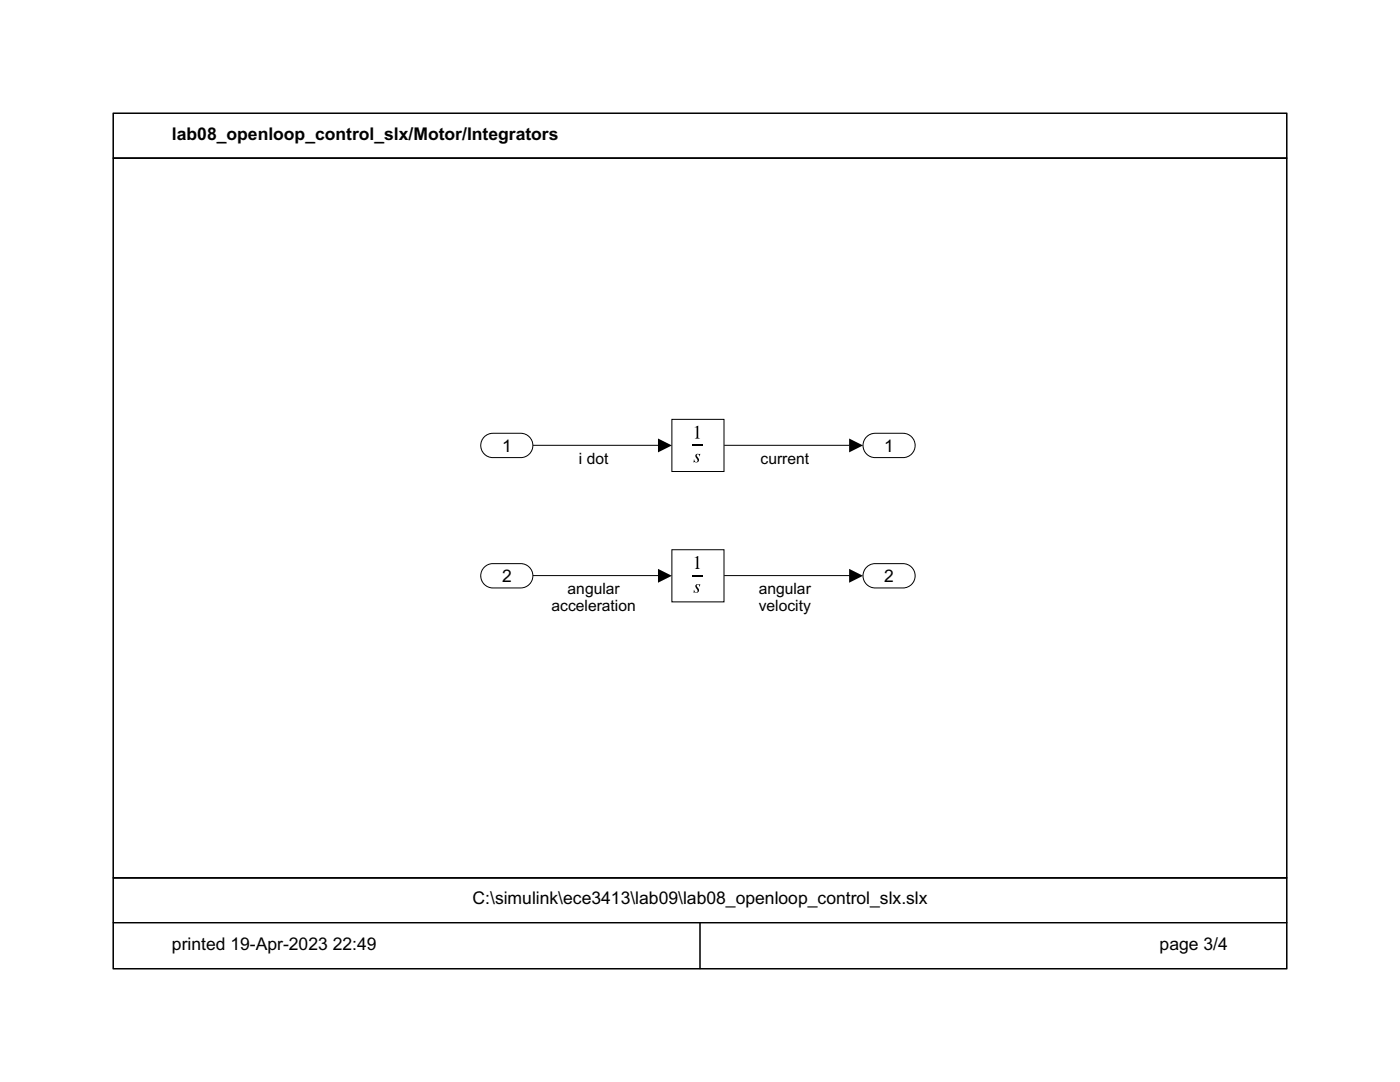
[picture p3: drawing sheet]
<svg xmlns="http://www.w3.org/2000/svg" width="279mm" height="216mm" viewBox="0 0 279 216" stroke-linecap="round" stroke-linejoin="round" font-family="sans-serif">
<path d="M138.2 88.8h2.1" fill="none" stroke="#000" stroke-width=".29"/>
<path d="M138.6 85.3l.8-.4v2.3l.3 .3h-1l.3-.3v-1.8l-.1-.2zM138.8 90.7l.2-.1 .7-.1v.6l-.4-.5-.3 .3 .1 .2a.61 .61 0 0 1 .4 .7 .61 .61 0 0 1-.8 .4l-.3 .1 .1-.6 .4 .5 .3-.3-.4-.8z" fill="#000"/>
<path d="M134.1 83.7h10.4v10.4h-10.4z" fill="none" stroke="#000" stroke-width=".2"/>
<path d="M134.1 109.7h10.4v10.4h-10.4z" fill="#fff"/>
<path d="M138.2 114.9h2.1" fill="none" stroke="#000" stroke-width=".29"/>
<path d="M138.6 111.3l.8-.4v2.3l.3 .3h-1l.3-.3v-1.8l-.1-.1zM138.8 116.7l.2-.1 .7-.1v.6l-.4-.5-.3 .3 .1 .2a.61 .61 0 0 1 .4 .8 .61 .61 0 0 1-.8 .3l-.3 .1 .1-.6 .4 .5 .3-.3-.4-.8z" fill="#000"/>
<path d="M134.1 109.7h10.4v10.4h-10.4z" fill="none" stroke="#000" stroke-width=".2"/>
<path d="M96.9 87l.9-.5h.6h5.5a2.43 2.43 0 0 1 2.4 2.4 2.43 2.43 0 0 1-2.4 2.4h-5.5a2.43 2.43 0 0 1-2.3-1.6 2.43 2.43 0 0 1 .8-2.7z" fill="#fff"/>
<path d="M96.5 87.4a2.42 2.42 0 0 1 1.9-.9h5.5a2.43 2.43 0 0 1 2.4 2.4 2.43 2.43 0 0 1-2.4 2.4h-5.5a2.43 2.43 0 0 1-2.2-1.4 2.43 2.43 0 0 1 .3-2.5z" fill="none" stroke="#000" stroke-width=".2"/>
<path d="M96.5 113.4a2.42 2.42 0 0 1 1.9-.9h5.5a2.43 2.43 0 0 1 2.4 2.4 2.43 2.43 0 0 1-2.4 2.4h-5.5a2.43 2.43 0 0 1-2.2-1.4 2.43 2.43 0 0 1 .3-2.5z" fill="#fff"/>
<path d="M96.5 113.4a2.42 2.42 0 0 1 1.9-.9h5.5a2.43 2.43 0 0 1 2.4 2.4 2.43 2.43 0 0 1-2.4 2.4h-5.5a2.43 2.43 0 0 1-2.2-1.4 2.43 2.43 0 0 1 .3-2.5z" fill="none" stroke="#000" stroke-width=".2"/>
<path d="M172.8 87.4a2.42 2.42 0 0 1 1.9-.9h5.5a2.43 2.43 0 0 1 2.4 2.4 2.43 2.43 0 0 1-2.4 2.4h-5.5a2.43 2.43 0 0 1-2.2-1.4 2.43 2.43 0 0 1 .3-2.5z" fill="#fff"/>
<path d="M172.8 87.4a2.42 2.42 0 0 1 1.9-.9h5.5a2.43 2.43 0 0 1 2.4 2.4 2.43 2.43 0 0 1-2.4 2.4h-5.5a2.43 2.43 0 0 1-2.2-1.4 2.43 2.43 0 0 1 .3-2.5z" fill="none" stroke="#000" stroke-width=".2"/>
<path d="M172.8 113.4a2.42 2.42 0 0 1 1.9-.9h5.5a2.43 2.43 0 0 1 2.4 2.4 2.43 2.43 0 0 1-2.4 2.4h-5.5a2.43 2.43 0 0 1-2.2-1.4 2.43 2.43 0 0 1 .3-2.5z" fill="#fff"/>
<path d="M22.6 31.6h234.2v143.6h-234.2zM22.6 22.6h234.2v9h-234.2zM22.6 22.6h234.2v170.7h-234.2zM106.4 88.9h25M144.5 88.9h25M106.4 114.9h25M144.5 114.9h25M172.8 113.4a2.42 2.42 0 0 1 1.9-.9h5.5a2.43 2.43 0 0 1 2.4 2.4 2.43 2.43 0 0 1-2.4 2.4h-5.5a2.43 2.43 0 0 1-2.2-1.4 2.43 2.43 0 0 1 .3-2.5zM22.6 175.2h234.2v8.9h-234.2zM22.6 184.1h117.1v9.2h-117.1zM22.6 184.1h234.2v9.2h-234.2zM139.7 184.1h117.1v9.2h-117.1z" fill="none" stroke="#000" stroke-width=".2"/>
<path d="M131.3 87.5l2.8 1.4-2.8 1.4zM169.5 87.5l2.7 1.4-2.7 1.4zM131.3 113.5l2.8 1.4-2.8 1.4zM169.5 113.5l2.7 1.4-2.7 1.4z" fill="#000"/>
<g font-size="3.5">
<text x="34.3" y="27.9">lab08_openloop_control_slx/Motor/Integrators</text>
<text x="100.2" y="90.1">1</text>
<text x="176.5" y="90.1">1</text>
<text x="100.2" y="116.1">2</text>
<text x="176.5" y="116.1">2</text>
<text x="94.3" y="180.4">C:\simulink\ece3413\lab09\lab08_openloop_control_slx.slx</text>
<text x="34.3" y="189.5">printed 19-Apr-2023</text>
<text x="66.4" y="189.5">22:49</text>
<text x="231.4" y="189.5">page 3/4</text>
</g>
<g font-size="3.1">
<text x="115.5" y="92.5">i dot</text>
<text x="151.8" y="92.5">current</text>
<text x="113.3" y="118.5">angular</text>
<text x="151.4" y="118.5">angular</text>
<text x="110.1" y="122">acceleration</text>
<text x="151.4" y="122">velocity</text>
</g>
</svg>
